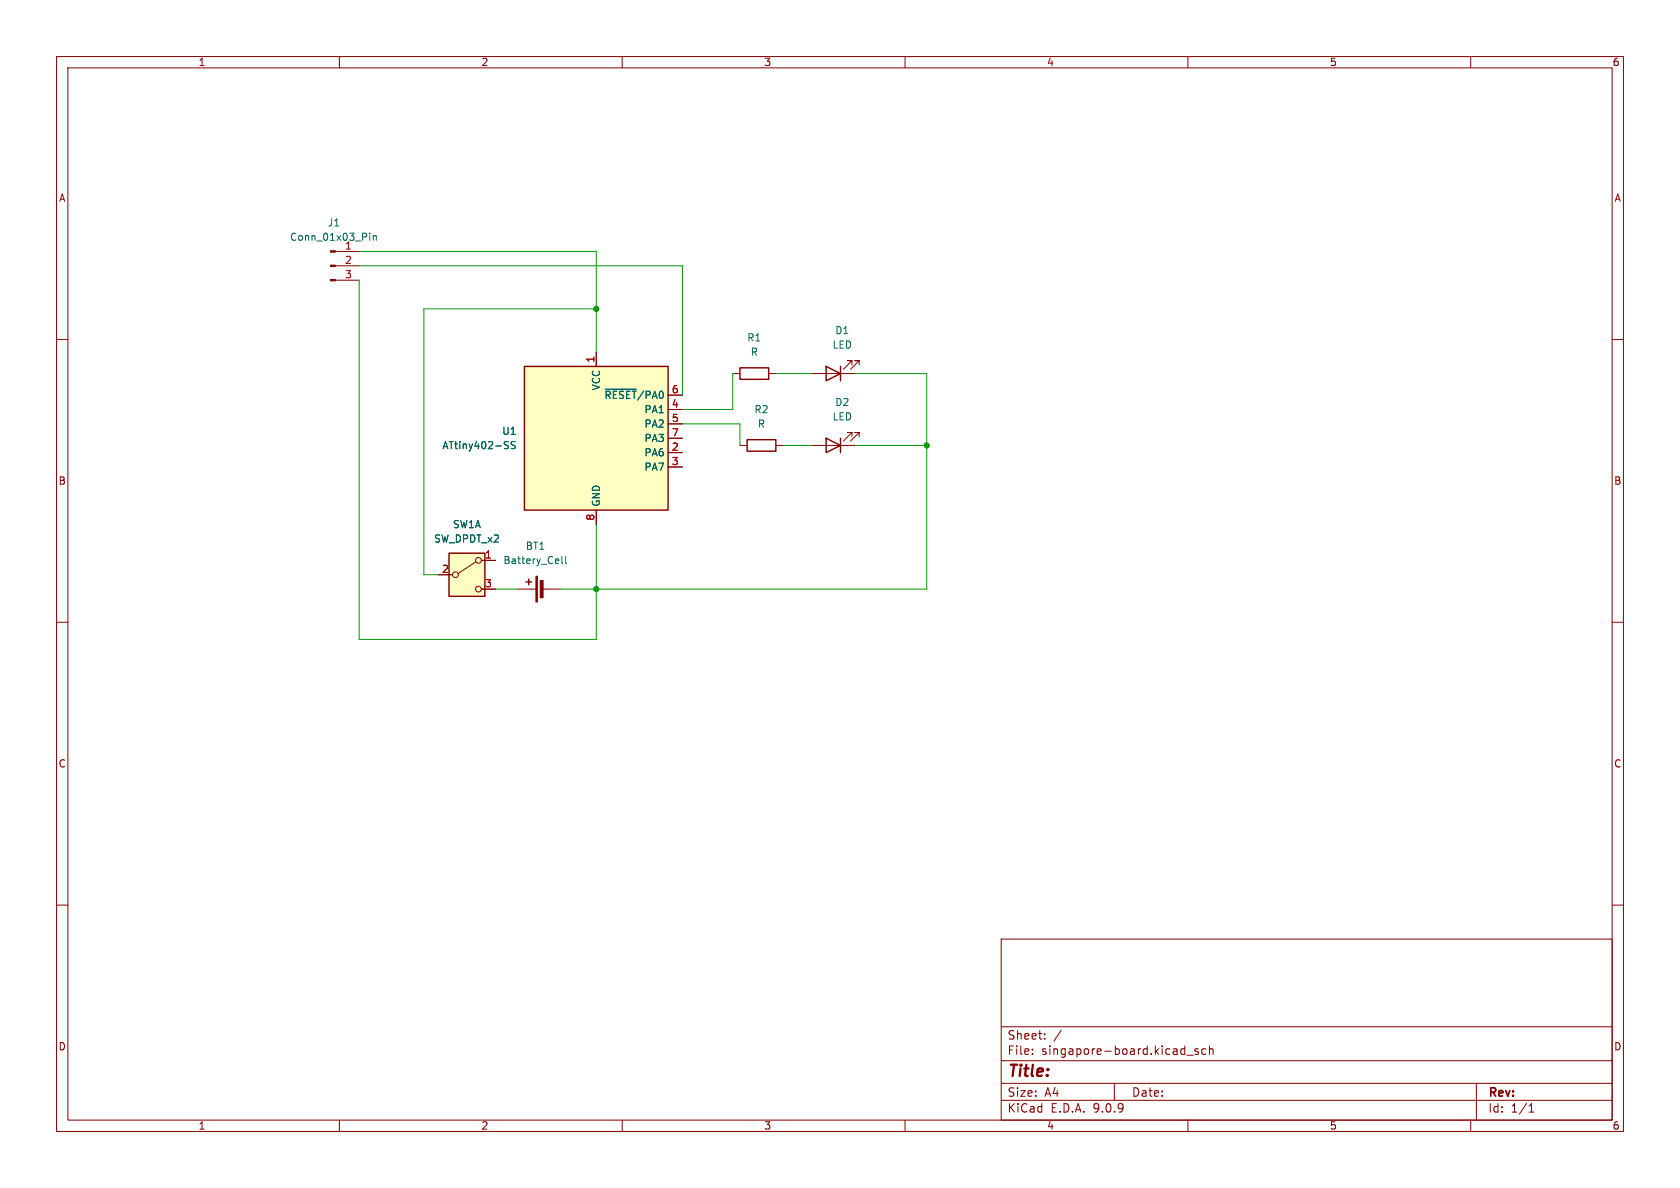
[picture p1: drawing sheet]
(kicad_sch
 (version 20250114)
 (generator "eeschema")
 (generator_version "9.0")
 (paper "A4")
 (lib_symbols
  (symbol "Connector:Conn_01x03_Pin"
   (pin_names
    (offset 1.016) (hide yes)) (exclude_from_sim no) (in_bom yes) (on_board yes)
   (property "Reference" "J" (at 0 5.08 0) (effects (font (size 1.27 1.27))))
   (property "Value" "Conn_01x03_Pin" (at 0 -5.08 0) (effects (font (size 1.27 1.27))))
   (property "Footprint" "" (at 0 0 0) (effects (font (size 1.27 1.27)) (hide yes)))
   (property "Datasheet" "~" (at 0 0 0) (effects (font (size 1.27 1.27)) (hide yes)))
   (property "Description" "Generic connector, single row, 01x03, script generated" (at 0 0 0) (effects (font (size 1.27 1.27)) (hide yes)))
   (property "ki_locked" "" (at 0 0 0) (effects (font (size 1.27 1.27))))
   (symbol "Conn_01x03_Pin_1_1"
    (rectangle (start 0.8636 2.667) (end 0 2.413) (stroke (width 0.1524) (type default)) (fill (type outline)))
    (rectangle (start 0.8636 0.127) (end 0 -0.127) (stroke (width 0.1524) (type default)) (fill (type outline)))
    (rectangle (start 0.8636 -2.413) (end 0 -2.667) (stroke (width 0.1524) (type default)) (fill (type outline)))
    (polyline (pts (xy 1.27 2.54) (xy 0.8636 2.54)) (stroke (width 0.1524) (type default)) (fill (type none)))
    (polyline (pts (xy 1.27 0) (xy 0.8636 0)) (stroke (width 0.1524) (type default)) (fill (type none)))
    (polyline (pts (xy 1.27 -2.54) (xy 0.8636 -2.54)) (stroke (width 0.1524) (type default)) (fill (type none)))
    (pin passive line (at 5.08 2.54 180) (length 3.81) (name "Pin_1" (effects (font (size 1.27 1.27)))) (number "1" (effects (font (size 1.27 1.27)))))
    (pin passive line (at 5.08 0 180) (length 3.81) (name "Pin_2" (effects (font (size 1.27 1.27)))) (number "2" (effects (font (size 1.27 1.27)))))
    (pin passive line (at 5.08 -2.54 180) (length 3.81) (name "Pin_3" (effects (font (size 1.27 1.27)))) (number "3" (effects (font (size 1.27 1.27))))))
   (embedded_fonts no))
  (symbol "Device:Battery_Cell"
   (pin_numbers (hide yes))
   (pin_names
    (offset 0) (hide yes)) (exclude_from_sim no) (in_bom yes) (on_board yes)
   (property "Reference" "BT" (at 2.54 2.54 0) (effects (font (size 1.27 1.27)) (justify left)))
   (property "Value" "Battery_Cell" (at 2.54 0 0) (effects (font (size 1.27 1.27)) (justify left)))
   (property "Footprint" "" (at 0 1.524 90) (effects (font (size 1.27 1.27)) (hide yes)))
   (property "Datasheet" "~" (at 0 1.524 90) (effects (font (size 1.27 1.27)) (hide yes)))
   (property "Description" "Single-cell battery" (at 0 0 0) (effects (font (size 1.27 1.27)) (hide yes)))
   (property "Sim.Device" "V" (at 0 0 0) (effects (font (size 1.27 1.27)) (hide yes)))
   (property "Sim.Type" "DC" (at 0 0 0) (effects (font (size 1.27 1.27)) (hide yes)))
   (property "Sim.Pins" "1=+ 2=-" (at 0 0 0) (effects (font (size 1.27 1.27)) (hide yes)))
   (symbol "Battery_Cell_0_1"
    (rectangle (start -2.286 1.778) (end 2.286 1.524) (stroke (width 0) (type default)) (fill (type outline)))
    (rectangle (start -1.524 1.016) (end 1.524 0.508) (stroke (width 0) (type default)) (fill (type outline)))
    (polyline (pts (xy 0 1.778) (xy 0 2.54)) (stroke (width 0) (type default)) (fill (type none)))
    (polyline (pts (xy 0 0.762) (xy 0 0)) (stroke (width 0) (type default)) (fill (type none)))
    (polyline (pts (xy 0.762 3.048) (xy 1.778 3.048)) (stroke (width 0.254) (type default)) (fill (type none)))
    (polyline (pts (xy 1.27 3.556) (xy 1.27 2.54)) (stroke (width 0.254) (type default)) (fill (type none))))
   (symbol "Battery_Cell_1_1"
    (pin passive line (at 0 5.08 270) (length 2.54) (name "+" (effects (font (size 1.27 1.27)))) (number "1" (effects (font (size 1.27 1.27)))))
    (pin passive line (at 0 -2.54 90) (length 2.54) (name "-" (effects (font (size 1.27 1.27)))) (number "2" (effects (font (size 1.27 1.27))))))
   (embedded_fonts no))
  (symbol "Device:LED"
   (pin_numbers (hide yes))
   (pin_names
    (offset 1.016) (hide yes)) (exclude_from_sim no) (in_bom yes) (on_board yes)
   (property "Reference" "D" (at 0 2.54 0) (effects (font (size 1.27 1.27))))
   (property "Value" "LED" (at 0 -2.54 0) (effects (font (size 1.27 1.27))))
   (property "Footprint" "" (at 0 0 0) (effects (font (size 1.27 1.27)) (hide yes)))
   (property "Datasheet" "~" (at 0 0 0) (effects (font (size 1.27 1.27)) (hide yes)))
   (property "Description" "Light emitting diode" (at 0 0 0) (effects (font (size 1.27 1.27)) (hide yes)))
   (property "Sim.Pins" "1=K 2=A" (at 0 0 0) (effects (font (size 1.27 1.27)) (hide yes)))
   (symbol "LED_0_1"
    (polyline (pts (xy -3.048 -0.762) (xy -4.572 -2.286) (xy -3.81 -2.286) (xy -4.572 -2.286) (xy -4.572 -1.524)) (stroke (width 0) (type default)) (fill (type none)))
    (polyline (pts (xy -1.778 -0.762) (xy -3.302 -2.286) (xy -2.54 -2.286) (xy -3.302 -2.286) (xy -3.302 -1.524)) (stroke (width 0) (type default)) (fill (type none)))
    (polyline (pts (xy -1.27 0) (xy 1.27 0)) (stroke (width 0) (type default)) (fill (type none)))
    (polyline (pts (xy -1.27 -1.27) (xy -1.27 1.27)) (stroke (width 0.254) (type default)) (fill (type none)))
    (polyline (pts (xy 1.27 -1.27) (xy 1.27 1.27) (xy -1.27 0) (xy 1.27 -1.27)) (stroke (width 0.254) (type default)) (fill (type none))))
   (symbol "LED_1_1"
    (pin passive line (at -3.81 0 0) (length 2.54) (name "K" (effects (font (size 1.27 1.27)))) (number "1" (effects (font (size 1.27 1.27)))))
    (pin passive line (at 3.81 0 180) (length 2.54) (name "A" (effects (font (size 1.27 1.27)))) (number "2" (effects (font (size 1.27 1.27))))))
   (embedded_fonts no))
  (symbol "Device:R"
   (pin_numbers (hide yes))
   (pin_names
    (offset 0)) (exclude_from_sim no) (in_bom yes) (on_board yes)
   (property "Reference" "R" (at 2.032 0 90) (effects (font (size 1.27 1.27))))
   (property "Value" "R" (at 0 0 90) (effects (font (size 1.27 1.27))))
   (property "Footprint" "" (at -1.778 0 90) (effects (font (size 1.27 1.27)) (hide yes)))
   (property "Datasheet" "~" (at 0 0 0) (effects (font (size 1.27 1.27)) (hide yes)))
   (property "Description" "Resistor" (at 0 0 0) (effects (font (size 1.27 1.27)) (hide yes)))
   (symbol "R_0_1"
    (rectangle (start -1.016 -2.54) (end 1.016 2.54) (stroke (width 0.254) (type default)) (fill (type none))))
   (symbol "R_1_1"
    (pin passive line (at 0 3.81 270) (length 1.27) (name "~" (effects (font (size 1.27 1.27)))) (number "1" (effects (font (size 1.27 1.27)))))
    (pin passive line (at 0 -3.81 90) (length 1.27) (name "~" (effects (font (size 1.27 1.27)))) (number "2" (effects (font (size 1.27 1.27))))))
   (embedded_fonts no))
  (symbol "MCU_Microchip_ATtiny:ATtiny402-SS" (exclude_from_sim no) (in_bom yes) (on_board yes)
   (property "Reference" "U" (at -12.7 13.97 0) (effects (font (size 1.27 1.27)) (justify left bottom)))
   (property "Value" "ATtiny402-SS" (at 2.54 -13.97 0) (effects (font (size 1.27 1.27)) (justify left top)))
   (property "Footprint" "Package_SO:SOIC-8_3.9x4.9mm_P1.27mm" (at 0 0 0) (effects (font (size 1.27 1.27)
    (italic yes)) (hide yes)))
   (property "Datasheet" "http://ww1.microchip.com/downloads/en/DeviceDoc/ATtiny202-402-AVR-MCU-with-Core-Independent-Peripherals_and-picoPower-40001969A.pdf" (at 0 0 0) (effects (font (size 1.27 1.27)) (hide yes)))
   (property "Description" "20MHz, 4kB Flash, 256B SRAM, 128B EEPROM, SOIC-8" (at 0 0 0) (effects (font (size 1.27 1.27)) (hide yes)))
   (symbol "ATtiny402-SS_0_1"
    (rectangle (start -12.7 -12.7) (end 12.7 12.7) (stroke (width 0.254) (type default)) (fill (type background))))
   (symbol "ATtiny402-SS_1_1"
    (pin power_in line (at 0 15.24 270) (length 2.54) (name "VCC" (effects (font (size 1.27 1.27)))) (number "1" (effects (font (size 1.27 1.27)))))
    (pin power_in line (at 0 -15.24 90) (length 2.54) (name "GND" (effects (font (size 1.27 1.27)))) (number "8" (effects (font (size 1.27 1.27)))))
    (pin bidirectional line (at 15.24 7.62 180) (length 2.54) (name "~{RESET}/PA0" (effects (font (size 1.27 1.27)))) (number "6" (effects (font (size 1.27 1.27)))))
    (pin bidirectional line (at 15.24 5.08 180) (length 2.54) (name "PA1" (effects (font (size 1.27 1.27)))) (number "4" (effects (font (size 1.27 1.27)))))
    (pin bidirectional line (at 15.24 2.54 180) (length 2.54) (name "PA2" (effects (font (size 1.27 1.27)))) (number "5" (effects (font (size 1.27 1.27)))))
    (pin bidirectional line (at 15.24 0 180) (length 2.54) (name "PA3" (effects (font (size 1.27 1.27)))) (number "7" (effects (font (size 1.27 1.27)))))
    (pin bidirectional line (at 15.24 -2.54 180) (length 2.54) (name "PA6" (effects (font (size 1.27 1.27)))) (number "2" (effects (font (size 1.27 1.27)))))
    (pin bidirectional line (at 15.24 -5.08 180) (length 2.54) (name "PA7" (effects (font (size 1.27 1.27)))) (number "3" (effects (font (size 1.27 1.27))))))
   (embedded_fonts no))
  (symbol "Switch:SW_DPDT_x2"
   (pin_names
    (offset 0) (hide yes)) (exclude_from_sim no) (in_bom yes) (on_board yes)
   (property "Reference" "SW" (at 0 5.08 0) (effects (font (size 1.27 1.27))))
   (property "Value" "SW_DPDT_x2" (at 0 -5.08 0) (effects (font (size 1.27 1.27))))
   (property "Footprint" "" (at 0 0 0) (effects (font (size 1.27 1.27)) (hide yes)))
   (property "Datasheet" "~" (at 0 0 0) (effects (font (size 1.27 1.27)) (hide yes)))
   (property "Description" "Switch, dual pole double throw, separate symbols" (at 0 0 0) (effects (font (size 1.27 1.27)) (hide yes)))
   (symbol "SW_DPDT_x2_0_0"
    (circle (center -2.032 0) (radius 0.508) (stroke (width 0) (type default)) (fill (type none)))
    (circle (center 2.032 -2.54) (radius 0.508) (stroke (width 0) (type default)) (fill (type none))))
   (symbol "SW_DPDT_x2_0_1"
    (rectangle (start -3.175 3.81) (end 3.175 -3.81) (stroke (width 0.254) (type default)) (fill (type background)))
    (polyline (pts (xy -1.524 0.254) (xy 1.5748 2.286)) (stroke (width 0) (type default)) (fill (type none)))
    (circle (center 2.032 2.54) (radius 0.508) (stroke (width 0) (type default)) (fill (type none))))
   (symbol "SW_DPDT_x2_1_1"
    (pin passive line (at -5.08 0 0) (length 2.54) (name "B" (effects (font (size 1.27 1.27)))) (number "2" (effects (font (size 1.27 1.27)))))
    (pin passive line (at 5.08 2.54 180) (length 2.54) (name "A" (effects (font (size 1.27 1.27)))) (number "1" (effects (font (size 1.27 1.27)))))
    (pin passive line (at 5.08 -2.54 180) (length 2.54) (name "C" (effects (font (size 1.27 1.27)))) (number "3" (effects (font (size 1.27 1.27))))))
   (symbol "SW_DPDT_x2_2_1"
    (pin passive line (at -5.08 0 0) (length 2.54) (name "B" (effects (font (size 1.27 1.27)))) (number "5" (effects (font (size 1.27 1.27)))))
    (pin passive line (at 5.08 2.54 180) (length 2.54) (name "A" (effects (font (size 1.27 1.27)))) (number "4" (effects (font (size 1.27 1.27)))))
    (pin passive line (at 5.08 -2.54 180) (length 2.54) (name "C" (effects (font (size 1.27 1.27)))) (number "6" (effects (font (size 1.27 1.27))))))
   (embedded_fonts no)))
 (junction
  (at 105.41 54.61)
  (diameter 0)
  (color 0 0 0 0))
 (junction
  (at 163.83 78.74)
  (diameter 0)
  (color 0 0 0 0))
 (junction
  (at 105.41 104.14)
  (diameter 0)
  (color 0 0 0 0))
 (wire
  (pts (xy 87.63 104.14) (xy 91.44 104.14))
  (stroke (width 0) (type default)))
 (wire
  (pts (xy 138.43 78.74) (xy 143.51 78.74))
  (stroke (width 0) (type default)))
 (wire
  (pts (xy 129.54 66.04) (xy 129.54 72.39))
  (stroke (width 0) (type default)))
 (wire
  (pts (xy 105.41 54.61) (xy 105.41 62.23))
  (stroke (width 0) (type default)))
 (wire
  (pts (xy 63.5 113.03) (xy 105.41 113.03))
  (stroke (width 0) (type default)))
 (wire
  (pts (xy 74.93 101.6) (xy 77.47 101.6))
  (stroke (width 0) (type default)))
 (wire
  (pts (xy 163.83 78.74) (xy 163.83 104.14))
  (stroke (width 0) (type default)))
 (wire
  (pts (xy 163.83 104.14) (xy 105.41 104.14))
  (stroke (width 0) (type default)))
 (wire
  (pts (xy 63.5 49.53) (xy 63.5 113.03))
  (stroke (width 0) (type default)))
 (wire
  (pts (xy 105.41 44.45) (xy 105.41 54.61))
  (stroke (width 0) (type default)))
 (wire
  (pts (xy 151.13 78.74) (xy 163.83 78.74))
  (stroke (width 0) (type default)))
 (wire
  (pts (xy 63.5 46.99) (xy 120.65 46.99))
  (stroke (width 0) (type default)))
 (wire
  (pts (xy 120.65 46.99) (xy 120.65 69.85))
  (stroke (width 0) (type default)))
 (wire
  (pts (xy 74.93 54.61) (xy 74.93 101.6))
  (stroke (width 0) (type default)))
 (wire
  (pts (xy 151.13 66.04) (xy 163.83 66.04))
  (stroke (width 0) (type default)))
 (wire
  (pts (xy 105.41 113.03) (xy 105.41 104.14))
  (stroke (width 0) (type default)))
 (wire
  (pts (xy 130.81 74.93) (xy 130.81 78.74))
  (stroke (width 0) (type default)))
 (wire
  (pts (xy 63.5 44.45) (xy 105.41 44.45))
  (stroke (width 0) (type default)))
 (wire
  (pts (xy 137.16 66.04) (xy 143.51 66.04))
  (stroke (width 0) (type default)))
 (wire
  (pts (xy 163.83 66.04) (xy 163.83 78.74))
  (stroke (width 0) (type default)))
 (wire
  (pts (xy 105.41 92.71) (xy 105.41 104.14))
  (stroke (width 0) (type default)))
 (wire
  (pts (xy 120.65 74.93) (xy 130.81 74.93))
  (stroke (width 0) (type default)))
 (wire
  (pts (xy 105.41 104.14) (xy 99.06 104.14))
  (stroke (width 0) (type default)))
 (wire
  (pts (xy 74.93 54.61) (xy 105.41 54.61))
  (stroke (width 0) (type default)))
 (wire
  (pts (xy 120.65 72.39) (xy 129.54 72.39))
  (stroke (width 0) (type default)))
 (symbol
  (lib_id "Device:R")
  (at 134.62 78.74 90)
  (unit 1)
  (exclude_from_sim no)
  (in_bom yes)
  (on_board yes)
  (dnp no)
  (fields_autoplaced yes)
  (property "Reference" "R2" (at 134.62 72.39 90) (effects (font (size 1.27 1.27))))
  (property "Value" "R" (at 134.62 74.93 90) (effects (font (size 1.27 1.27))))
  (property "Footprint" "Resistor_THT:R_Axial_DIN0204_L3.6mm_D1.6mm_P5.08mm_Horizontal" (at 134.62 80.518 90) (effects (font (size 1.27 1.27)) (hide yes)))
  (property "Datasheet" "~" (at 134.62 78.74 0) (effects (font (size 1.27 1.27)) (hide yes)))
  (property "Description" "Resistor" (at 134.62 78.74 0) (effects (font (size 1.27 1.27)) (hide yes)))
  (pin "1")
  (pin "2"))
 (symbol
  (lib_id "Device:R")
  (at 133.35 66.04 90)
  (unit 1)
  (exclude_from_sim no)
  (in_bom yes)
  (on_board yes)
  (dnp no)
  (fields_autoplaced yes)
  (property "Reference" "R1" (at 133.35 59.69 90) (effects (font (size 1.27 1.27))))
  (property "Value" "R" (at 133.35 62.23 90) (effects (font (size 1.27 1.27))))
  (property "Footprint" "Resistor_THT:R_Axial_DIN0204_L3.6mm_D1.6mm_P5.08mm_Horizontal" (at 133.35 67.818 90) (effects (font (size 1.27 1.27)) (hide yes)))
  (property "Datasheet" "~" (at 133.35 66.04 0) (effects (font (size 1.27 1.27)) (hide yes)))
  (property "Description" "Resistor" (at 133.35 66.04 0) (effects (font (size 1.27 1.27)) (hide yes)))
  (pin "1")
  (pin "2"))
 (symbol
  (lib_id "Device:LED")
  (at 147.32 66.04 180)
  (unit 1)
  (exclude_from_sim no)
  (in_bom yes)
  (on_board yes)
  (dnp no)
  (fields_autoplaced yes)
  (property "Reference" "D1" (at 148.9075 58.42 0) (effects (font (size 1.27 1.27))))
  (property "Value" "LED" (at 148.9075 60.96 0) (effects (font (size 1.27 1.27))))
  (property "Footprint" "LED_THT:LED_D3.0mm" (at 147.32 66.04 0) (effects (font (size 1.27 1.27)) (hide yes)))
  (property "Datasheet" "~" (at 147.32 66.04 0) (effects (font (size 1.27 1.27)) (hide yes)))
  (property "Description" "Light emitting diode" (at 147.32 66.04 0) (effects (font (size 1.27 1.27)) (hide yes)))
  (property "Sim.Pins" "1=K 2=A" (at 147.32 66.04 0) (effects (font (size 1.27 1.27)) (hide yes)))
  (pin "1")
  (pin "2"))
 (symbol
  (lib_id "Device:LED")
  (at 147.32 78.74 180)
  (unit 1)
  (exclude_from_sim no)
  (in_bom yes)
  (on_board yes)
  (dnp no)
  (fields_autoplaced yes)
  (property "Reference" "D2" (at 148.9075 71.12 0) (effects (font (size 1.27 1.27))))
  (property "Value" "LED" (at 148.9075 73.66 0) (effects (font (size 1.27 1.27))))
  (property "Footprint" "LED_THT:LED_D3.0mm" (at 147.32 78.74 0) (effects (font (size 1.27 1.27)) (hide yes)))
  (property "Datasheet" "~" (at 147.32 78.74 0) (effects (font (size 1.27 1.27)) (hide yes)))
  (property "Description" "Light emitting diode" (at 147.32 78.74 0) (effects (font (size 1.27 1.27)) (hide yes)))
  (property "Sim.Pins" "1=K 2=A" (at 147.32 78.74 0) (effects (font (size 1.27 1.27)) (hide yes)))
  (pin "1")
  (pin "2"))
 (symbol
  (lib_id "Connector:Conn_01x03_Pin")
  (at 58.42 46.99 0)
  (unit 1)
  (exclude_from_sim no)
  (in_bom yes)
  (on_board yes)
  (dnp no)
  (fields_autoplaced yes)
  (property "Reference" "J1" (at 59.055 39.37 0) (effects (font (size 1.27 1.27))))
  (property "Value" "Conn_01x03_Pin" (at 59.055 41.91 0) (effects (font (size 1.27 1.27))))
  (property "Footprint" "Connector_PinHeader_2.54mm:PinHeader_1x03_P2.54mm_Vertical" (at 58.42 46.99 0) (effects (font (size 1.27 1.27)) (hide yes)))
  (property "Datasheet" "~" (at 58.42 46.99 0) (effects (font (size 1.27 1.27)) (hide yes)))
  (property "Description" "Generic connector, single row, 01x03, script generated" (at 58.42 46.99 0) (effects (font (size 1.27 1.27)) (hide yes)))
  (pin "1")
  (pin "2")
  (pin "3"))
 (symbol
  (lib_id "Device:Battery_Cell")
  (at 96.52 104.14 90)
  (unit 1)
  (exclude_from_sim no)
  (in_bom yes)
  (on_board yes)
  (dnp no)
  (fields_autoplaced yes)
  (property "Reference" "BT1" (at 94.6785 96.52 90) (effects (font (size 1.27 1.27))))
  (property "Value" "Battery_Cell" (at 94.6785 99.06 90) (effects (font (size 1.27 1.27))))
  (property "Footprint" "Battery:BatteryHolder_Multicomp_BC-2001_1x2032" (at 94.996 104.14 90) (effects (font (size 1.27 1.27)) (hide yes)))
  (property "Datasheet" "~" (at 94.996 104.14 90) (effects (font (size 1.27 1.27)) (hide yes)))
  (property "Description" "Single-cell battery" (at 96.52 104.14 0) (effects (font (size 1.27 1.27)) (hide yes)))
  (property "Sim.Device" "V" (at 96.52 104.14 0) (effects (font (size 1.27 1.27)) (hide yes)))
  (property "Sim.Type" "DC" (at 96.52 104.14 0) (effects (font (size 1.27 1.27)) (hide yes)))
  (property "Sim.Pins" "1=+ 2=-" (at 96.52 104.14 0) (effects (font (size 1.27 1.27)) (hide yes)))
  (pin "1")
  (pin "2"))
 (symbol
  (lib_id "MCU_Microchip_ATtiny:ATtiny402-SS")
  (at 105.41 77.47 0)
  (unit 1)
  (exclude_from_sim no)
  (in_bom yes)
  (on_board yes)
  (dnp no)
  (fields_autoplaced yes)
  (property "Reference" "U1" (at 91.44 76.1999 0) (effects (font (size 1.27 1.27)) (justify right)))
  (property "Value" "ATtiny402-SS" (at 91.44 78.7399 0) (effects (font (size 1.27 1.27)) (justify right)))
  (property "Footprint" "Package_SO:SOIC-8_3.9x4.9mm_P1.27mm" (at 105.41 77.47 0) (effects (font (size 1.27 1.27)
    (italic yes)) (hide yes)))
  (property "Datasheet" "http://ww1.microchip.com/downloads/en/DeviceDoc/ATtiny202-402-AVR-MCU-with-Core-Independent-Peripherals_and-picoPower-40001969A.pdf" (at 105.41 77.47 0) (effects (font (size 1.27 1.27)) (hide yes)))
  (property "Description" "20MHz, 4kB Flash, 256B SRAM, 128B EEPROM, SOIC-8" (at 105.41 77.47 0) (effects (font (size 1.27 1.27)) (hide yes)))
  (pin "6")
  (pin "5")
  (pin "4")
  (pin "7")
  (pin "8")
  (pin "1")
  (pin "2")
  (pin "3"))
 (symbol
  (lib_id "Switch:SW_DPDT_x2")
  (at 82.55 101.6 0)
  (unit 1)
  (exclude_from_sim no)
  (in_bom yes)
  (on_board yes)
  (dnp no)
  (fields_autoplaced yes)
  (property "Reference" "SW1" (at 82.55 92.71 0) (effects (font (size 1.27 1.27))))
  (property "Value" "SW_DPDT_x2" (at 82.55 95.25 0) (effects (font (size 1.27 1.27))))
  (property "Footprint" "Connector_PinSocket_2.54mm:PinSocket_1x03_P2.54mm_Vertical" (at 82.55 101.6 0) (effects (font (size 1.27 1.27)) (hide yes)))
  (property "Datasheet" "~" (at 82.55 101.6 0) (effects (font (size 1.27 1.27)) (hide yes)))
  (property "Description" "Switch, dual pole double throw, separate symbols" (at 82.55 101.6 0) (effects (font (size 1.27 1.27)) (hide yes)))
  (pin "4")
  (pin "6")
  (pin "2")
  (pin "5")
  (pin "3")
  (pin "1"))
 (sheet_instances
  (path ""
   (page "1")))
 (embedded_fonts no))
